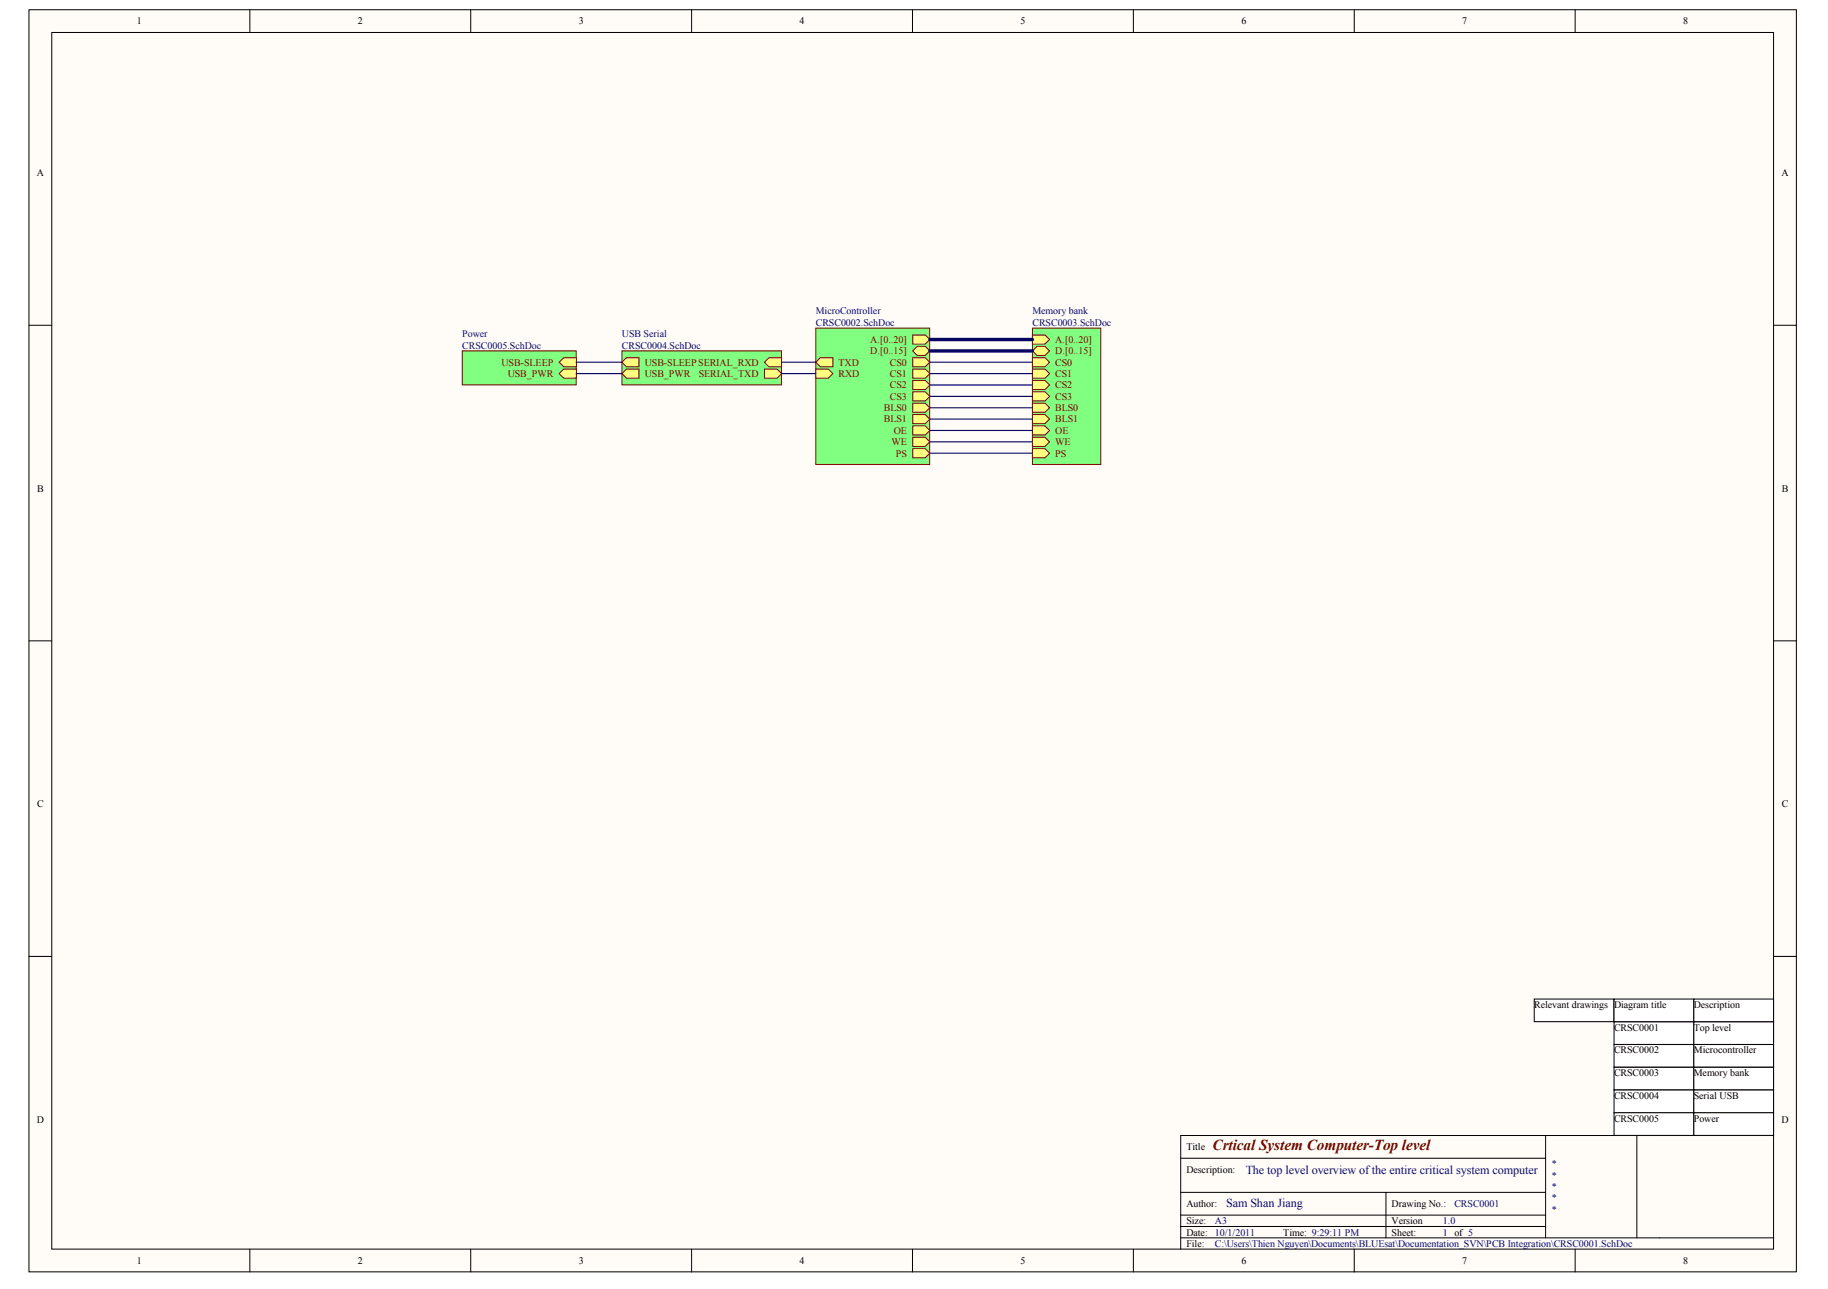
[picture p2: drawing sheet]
<svg xmlns="http://www.w3.org/2000/svg" width="287mm" height="202mm" viewBox="0 0 287 202" stroke-linecap="round" stroke-linejoin="round" font-family="sans-serif">
<g fill="#fffcf8" stroke="#000" stroke-width=".16">
<path d="M4.5 1.5h277.3v198h-277.3z"/>
<path d="M8.1 5.1h270.2v190.8h-270.2z"/>
</g>
<g fill="none" stroke="#000" stroke-width=".16">
<path d="M39.2 1.5v3.6M73.9 1.5v3.6M108.5 1.5v3.6M143.2 1.5v3.6M177.8 1.5v3.6M212.5 1.5v3.6M247.1 1.5v3.6M4.5 51h3.6M278.3 51h3.6M4.5 100.5h3.6M278.3 100.5h3.6M4.5 150h3.6"/>
<path d="M278.3 150h3.6M242.5 178.1v16M260.4 178.1h-75.2v17.8M278.3 178.1h-21.5v16M39.2 195.9v3.6M73.9 195.9v3.6M108.5 195.9v3.6M143.2 195.9v3.6M177.8 195.9v3.6M185.2 187h57.3M185.2 194.1h93.1M185.2 190.6h57.3"/>
<path d="M185.2 192.3h57.3M185.2 181.6h57.3M212.5 195.9v3.6M217.5 187v7.1M247.1 195.9v3.6"/>
</g>
<path d="M128 51.5h17.9v21.3h-17.9z" fill="#80ff80" stroke="#800000" stroke-width=".16"/>
<g fill="#ffff80" stroke="#800000" stroke-width=".16">
<path d="M143.2 52.5h2l.7 .7-.7 .8h-2z" fill-rule="evenodd"/>
<path d="M143.2 55l.7-.7h1.3l.7 .7-.7 .7h-1.3z" fill-rule="evenodd"/>
<path d="M143.2 56.1h2l.7 .7-.7 .7h-2z" fill-rule="evenodd"/>
<path d="M143.2 57.9h2l.7 .7-.7 .7h-2z" fill-rule="evenodd"/>
<path d="M143.2 66.8h2l.7 .7-.7 .7h-2z" fill-rule="evenodd"/>
<path d="M143.2 68.6h2l.7 .7-.7 .7h-2z" fill-rule="evenodd"/>
<path d="M143.2 63.2h2l.7 .7-.7 .8h-2z" fill-rule="evenodd"/>
<path d="M143.2 65h2l.7 .7-.7 .7h-2z" fill-rule="evenodd"/>
<path d="M143.2 70.4h2l.7 .7-.7 .7h-2z" fill-rule="evenodd"/>
<path d="M128 57.9h2l.7 .7-.7 .7h-2z" fill-rule="evenodd"/>
<path d="M128 56.8l.7-.7h2v1.4h-2z" fill-rule="evenodd"/>
<path d="M143.2 59.7h2l.7 .7-.7 .7h-2z" fill-rule="evenodd"/>
<path d="M143.2 61.4h2l.7 .8-.7 .7h-2z" fill-rule="evenodd"/>
</g>
<path d="M162 51.5h10.7v21.3h-10.7z" fill="#80ff80" stroke="#800000" stroke-width=".16"/>
<g fill="#ffff80" stroke="#800000" stroke-width=".16">
<path d="M162 52.5h2l.7 .7-.7 .8h-2z" fill-rule="evenodd"/>
<path d="M162 55l.7-.7h1.3l.7 .7-.7 .7h-1.3z" fill-rule="evenodd"/>
<path d="M162 66.8h2l.7 .7-.7 .7h-2z" fill-rule="evenodd"/>
<path d="M162 68.6h2l.7 .7-.7 .7h-2z" fill-rule="evenodd"/>
<path d="M162 70.4h2l.7 .7-.7 .7h-2z" fill-rule="evenodd"/>
<path d="M162 56.1h2l.7 .7-.7 .7h-2z" fill-rule="evenodd"/>
<path d="M162 57.9h2l.7 .7-.7 .7h-2z" fill-rule="evenodd"/>
<path d="M162 63.2h2l.7 .7-.7 .8h-2z" fill-rule="evenodd"/>
<path d="M162 65h2l.7 .7-.7 .7h-2z" fill-rule="evenodd"/>
<path d="M162 59.7h2l.7 .7-.7 .7h-2z" fill-rule="evenodd"/>
<path d="M162 61.4h2l.7 .8-.7 .7h-2z" fill-rule="evenodd"/>
</g>
<path d="M97.6 55h25v5.4h-25z" fill="#80ff80" stroke="#800000" stroke-width=".16"/>
<g fill="#ffff80" stroke="#800000" stroke-width=".16">
<path d="M97.6 56.8l.7-.7h2v1.4h-2z" fill-rule="evenodd"/>
<path d="M97.6 58.6l.7-.7h2v1.4h-2z" fill-rule="evenodd"/>
<path d="M119.9 56.8l.8-.7h1.9v1.4h-1.9z" fill-rule="evenodd"/>
<path d="M119.9 57.9h2l.7 .7-.7 .7h-2z" fill-rule="evenodd"/>
</g>
<path d="M72.5 55h17.9v5.4h-17.9z" fill="#80ff80" stroke="#800000" stroke-width=".16"/>
<g fill="#ffff80" stroke="#800000" stroke-width=".16">
<path d="M87.7 56.8l.8-.7h1.9v1.4h-1.9z" fill-rule="evenodd"/>
<path d="M87.7 58.6l.8-.7h1.9v1.4h-1.9z" fill-rule="evenodd"/>
</g>
<g fill="none" stroke="#000080" stroke-width=".18">
<path d="M90.4 56.8h7.2M90.4 58.6h7.2M122.6 56.8h5.4M122.6 58.6h5.4M145.9 56.8h16.1M145.9 58.6h16.1M145.9 60.4h16.1M145.9 62.2h16.1M145.9 63.9h16.1M145.9 65.7h16.1M145.9 67.5h16.1M145.9 69.3h16.1"/>
<path d="M145.9 71.1h16.1"/>
</g>
<path d="M145.9 53.2h16.1M145.9 55h16.1" fill="none" stroke="#000080" stroke-width=".54"/>
<g fill="#fff" stroke="#000" stroke-width=".16">
<path d="M253.2 160.2h12.5v3.6h-12.5z"/>
<path d="M265.8 160.2h12.5v3.6h-12.5z"/>
<path d="M253.2 163.8h12.5v3.6h-12.5z"/>
<path d="M265.8 163.8h12.5v3.6h-12.5z"/>
<path d="M253.2 167.4h12.5v3.5h-12.5z"/>
<path d="M265.8 167.4h12.5v3.5h-12.5z"/>
<path d="M253.2 170.9h12.5v3.6h-12.5z"/>
<path d="M265.8 170.9h12.5v3.6h-12.5z"/>
<path d="M253.2 174.5h12.5v3.6h-12.5z"/>
<path d="M265.8 174.5h12.5v3.6h-12.5z"/>
<path d="M240.7 156.7h12.5v3.5h-12.5z"/>
<path d="M253.2 156.7h12.5v3.5h-12.5z"/>
<path d="M265.8 156.7h12.5v3.5h-12.5z"/>
</g>
<text font-size="2.4" fill="#800000" x="190.3" y="180.4">Crtical System Computer-Top level</text>
<g font-size="1.9" fill="#000080">
<text x="195.4" y="184.1">The top level overview ofthe entire critical system computer</text>
<text x="192.4" y="189.2">Sam Shan Jiang</text>
</g>
<g font-size="1.6">
<text x="21.5" y="3.8">1</text>
<text x="56.1" y="3.8">2</text>
<text x="90.8" y="3.8">3</text>
<text x="125.5" y="3.8">4</text>
<text x="160.1" y="3.8">5</text>
<text x="194.8" y="3.8">6</text>
<text x="229.4" y="3.8">7</text>
<text x="264.1" y="3.8">8</text>
<text x="5.8" y="27.7">A</text>
<text x="279.5" y="27.7">A</text>
<text x="5.8" y="77.1">B</text>
<text x="279.6" y="77.1">B</text>
<text x="5.8" y="126.6">C</text>
<text x="279.6" y="126.6">C</text>
<text x="240.7" y="158.1">Relevant drawings</text>
<text x="253.2" y="161.6">CRSC0001</text>
<text x="253.2" y="158.1">Diagram title</text>
<text x="265.8" y="161.6">Top level</text>
<text x="265.8" y="158.1">Description</text>
<text x="253.2" y="165.2">CRSC0002</text>
<text x="265.8" y="165.2">Microcontroller</text>
<text x="253.2" y="168.8">CRSC0003</text>
<text x="253.2" y="172.3">CRSC0004</text>
<text x="265.8" y="168.8">Memory bank</text>
<text x="265.8" y="172.3">Serial USB</text>
<text x="5.8" y="176.1">D</text>
<text x="253.2" y="175.9">CRSC0005</text>
<text x="265.8" y="175.9">Power</text>
<text x="279.5" y="176.1">D</text>
<text x="186.1" y="180.4">Title</text>
<text x="186.1" y="183.9">Description:</text>
<text x="186.1" y="192">Size:</text>
<text x="186.1" y="189.3">Author:</text>
<text x="218.3" y="192">Version</text>
<text x="218.3" y="189.3">Drawing No.:</text>
<text x="186.1" y="193.8">Date:</text>
<text x="186.1" y="195.5">File:</text>
<text x="201.4" y="193.8">Time: 9:29:11 PM</text>
<text x="218.3" y="193.8">Sheet:</text>
<text x="21.5" y="198.2">1</text>
<text x="56.1" y="198.2">2</text>
<text x="90.8" y="198.2">3</text>
<text x="125.5" y="198.2">4</text>
<text x="160.1" y="198.2">5</text>
<text x="194.8" y="198.2">6</text>
<text x="229.4" y="198.2">7</text>
<text x="264.1" y="198.2">8</text>
</g>
<g font-size="1.6" fill="#000080">
<text x="72.5" y="52.9">Power</text>
<text x="97.6" y="52.9">USB Serial</text>
<text x="128" y="49.3">MicroController</text>
<text x="128" y="51.1">CRSC0002.SchDoc</text>
<text x="162" y="49.3">Memory bank</text>
<text x="162" y="51.1">CRSC0003.SchDoc</text>
<text x="72.5" y="54.7">CRSC0005.SchDoc</text>
<text x="97.6" y="54.7">CRSC0004.SchDoc</text>
<text x="243.4" y="183.1">*</text>
<text x="243.4" y="184.8">*</text>
<text x="190.6" y="192">A3</text>
<text x="226.4" y="192">1.0</text>
<text x="228.2" y="189.3">CRSC0001</text>
<text x="243.4" y="186.6">*</text>
<text x="243.4" y="188.4">*</text>
<text x="243.4" y="190.2">*</text>
<text x="190.6" y="193.8">10/1/2011</text>
<text x="190.6" y="195.5">C:\Users\Thien Nguyen\Documents\BLUEsat\Documentation_SVN\PCB Integration\CRSC0001.SchDoc</text>
<text x="226.4" y="193.8">1 of 5</text>
</g>
<g font-size="1.6" fill="#800000">
<text x="136.5" y="53.8">A.[0..20]</text>
<text x="165.6" y="53.8">A.[0..20]</text>
<text x="78.7" y="57.3">USB-SLEEP</text>
<text x="79.7" y="59.1">USB_PWR</text>
<text x="101.2" y="57.3">USB-SLEEPSERIAL_RXD</text>
<text x="101.2" y="59.1">USB_PWR</text>
<text x="109.6" y="59.1">SERIAL_TXD</text>
<text x="131.6" y="59.1">RXD</text>
<text x="131.6" y="57.3">TXD</text>
<text x="136.5" y="55.5">D.[0..15]</text>
<text x="139.6" y="57.3">CS0</text>
<text x="139.6" y="59.1">CS1</text>
<text x="165.6" y="55.5">D.[0..15]</text>
<text x="165.6" y="57.3">CS0</text>
<text x="165.6" y="59.1">CS1</text>
<text x="138.7" y="64.5">BLS0</text>
<text x="139.6" y="60.9">CS2</text>
<text x="139.6" y="62.7">CS3</text>
<text x="165.6" y="64.5">BLS0</text>
<text x="165.6" y="60.9">CS2</text>
<text x="165.6" y="62.7">CS3</text>
<text x="138.7" y="66.2">BLS1</text>
<text x="139.9" y="69.8">WE</text>
<text x="140.2" y="68">OE</text>
<text x="140.6" y="71.6">PS</text>
<text x="165.6" y="68">OE</text>
<text x="165.6" y="69.8">WE</text>
<text x="165.6" y="71.6">PS</text>
<text x="165.6" y="66.2">BLS1</text>
</g>
</svg>
